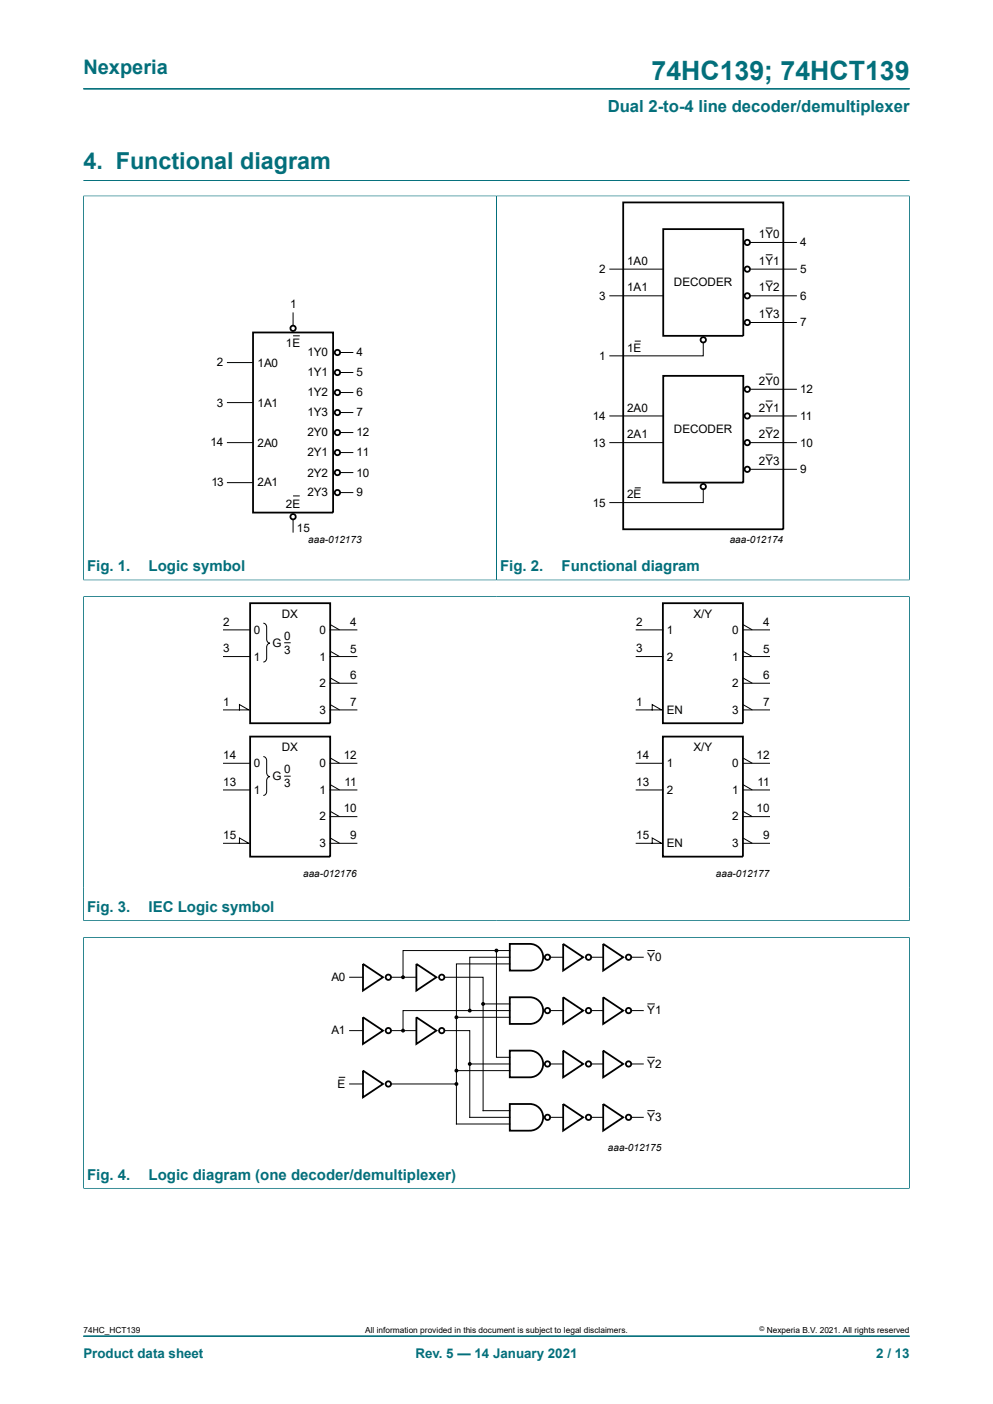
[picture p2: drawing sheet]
<svg xmlns="http://www.w3.org/2000/svg" width="210mm" height="297mm" viewBox="0 0 210 297" stroke-linecap="round" stroke-linejoin="round" font-family="sans-serif">
<g fill="none" stroke="#036f7b" stroke-width=".21">
<path d="M17.6 18.8h174.8M17.6 38.2h174.8M17.6 41.5h174.8M17.6 41.4v81.4M105 41.5v81.2M192.4 41.4v81.4M17.6 122.7h174.8M17.6 126.2h174.8M17.6 126.1v68.7M192.4 126.1v68.7M17.6 194.8h174.8M17.6 198.3h174.8"/>
<path d="M17.6 198.2v53.2M192.4 198.2v53.2M17.6 251.4h174.8M17.6 282.6h174.8"/>
</g>
<g fill="none" stroke="#000" stroke-width=".38">
<path d="M131.8 42.8h33.9v69.2h-33.9zM140.3 48.5h16.9v22.5h-16.9zM53.5 70.3h16.9v38.1h-16.9zM140.3 79.5h16.9v22.6h-16.9zM52.9 127.6h16.9v25.4h-16.9zM140.2 127.6h16.9v25.4h-16.9zM52.9 155.8h16.9v25.4h-16.9zM140.2 155.8h16.9v25.4h-16.9zM107.8 199.7h4.2a2.82 2.82 0 0 1 2.9 2.8 2.82 2.82 0 0 1-2.9 2.8h-4.2zM119.1 199.7l4.2 2.8-4.2 2.8zM127.6 199.7l4.2 2.8-4.2 2.8zM76.8 203.9l4.2 2.8-4.2 2.8z"/>
<path d="M76.8 215.2l4.2 2.8-4.2 2.8zM88.1 203.9l4.2 2.8-4.2 2.8zM88.1 215.2l4.2 2.8-4.2 2.8zM107.8 211h4.2a2.82 2.82 0 0 1 2.9 2.8 2.82 2.82 0 0 1-2.9 2.8h-4.2zM119.1 211l4.2 2.8-4.2 2.8zM127.6 211l4.2 2.8-4.2 2.8zM76.8 226.5l4.2 2.8-4.2 2.8zM107.8 222.2h4.2a2.82 2.82 0 0 1 2.9 2.9 2.82 2.82 0 0 1-2.9 2.8h-4.2zM107.8 233.5h4.2a2.82 2.82 0 0 1 2.9 2.9 2.82 2.82 0 0 1-2.9 2.8h-4.2zM119.1 222.2l4.2 2.9-4.2 2.8zM119.1 233.5l4.2 2.9-4.2 2.8zM127.6 222.2l4.2 2.9-4.2 2.8z"/>
<path d="M127.6 233.5l4.2 2.9-4.2 2.8z"/>
<circle cx="158" cy="51.3" r=".56"/>
<circle cx="158" cy="56.9" r=".56"/>
<circle cx="62" cy="69.5" r=".56"/>
<circle cx="71.4" cy="74.6" r=".56"/>
<circle cx="71.4" cy="78.8" r=".56"/>
<circle cx="148.7" cy="71.9" r=".56"/>
<circle cx="158" cy="62.6" r=".56"/>
<circle cx="158" cy="68.2" r=".56"/>
<circle cx="71.4" cy="91.5" r=".56"/>
<circle cx="71.4" cy="87.3" r=".56"/>
<circle cx="71.4" cy="83" r=".56"/>
<circle cx="71.4" cy="100" r=".56"/>
<circle cx="71.4" cy="95.7" r=".56"/>
<circle cx="158" cy="82.3" r=".56"/>
<circle cx="158" cy="88" r=".56"/>
<circle cx="158" cy="99.3" r=".56"/>
<circle cx="158" cy="93.6" r=".56"/>
<circle cx="62" cy="109.3" r=".56"/>
<circle cx="71.4" cy="104.2" r=".56"/>
<circle cx="148.7" cy="102.9" r=".56"/>
<circle cx="82.1" cy="218" r=".56"/>
<circle cx="82.1" cy="206.7" r=".56"/>
<circle cx="93.4" cy="218" r=".56"/>
<circle cx="93.4" cy="206.7" r=".56"/>
<circle cx="115.8" cy="202.5" r=".56"/>
<circle cx="115.8" cy="213.8" r=".56"/>
<circle cx="124.5" cy="202.5" r=".56"/>
<circle cx="124.5" cy="213.8" r=".56"/>
<circle cx="132.9" cy="202.5" r=".56"/>
<circle cx="132.9" cy="213.8" r=".56"/>
<circle cx="82.1" cy="229.3" r=".56"/>
<circle cx="115.8" cy="236.4" r=".56"/>
<circle cx="115.8" cy="225.1" r=".56"/>
<circle cx="124.5" cy="225.1" r=".56"/>
<circle cx="124.5" cy="236.4" r=".56"/>
<circle cx="132.9" cy="236.4" r=".56"/>
<circle cx="132.9" cy="225.1" r=".56"/>
</g>
<g fill="none" stroke="#000" stroke-width=".21">
<path d="M129 56.9h11.3M158.6 51.3h9.8M158.6 56.9h9.8M162 48.2h1.4M162 53.9h1.4M162 59.5h1.4M48 76.7h5.5M62 66.1v2.8M62 71h1.4M71.9 78.8h2.8M71.9 74.6h2.8M129 62.6h11.3"/>
<path d="M134.2 72.2h1.3M148.7 72.5v2.8h-19.7M158.6 62.6h9.8M158.6 68.2h9.8M162 65.2h1.4M162 79.1h1.4M48 85.2h5.5M48 93.6h5.5M71.9 100h2.8M71.9 95.7h2.8M71.9 91.5h2.8M71.9 87.3h2.8"/>
<path d="M71.9 83h2.8M129 93.6h11.3M129 88h11.3M158.6 93.6h9.8M158.6 82.3h9.8M158.6 88h9.8M158.6 99.3h9.8M162 90.5h1.4M162 84.8h1.4M162 96.2h1.4M48 102.1h5.5M62 109.8v2.9"/>
<path d="M62 104.9h1.4M71.9 104.2h2.8M134.2 103.2h1.3M148.7 103.5v2.8h-19.7M47.3 133.2h5.6M47.3 138.9h5.6M55.7 131.8a.79 .79 0 0 1 .7 .9v2.5a.78 .78 0 0 0 .7 .9 .78 .78 0 0 0-.7 .8v2.3a.79 .79 0 0 1-.7 .8M60.2 136h1.2M69.8 132.1l2 1.1M69.8 133.2h5.7M69.8 137.8l2 1.1M69.8 138.9h5.7"/>
<path d="M134.5 133.2h5.7M134.5 138.9h5.7M157.1 133.2h5.7M157.1 138.9h5.7M157.1 132.1l2 1.1M157.1 137.8l2 1.1M47.3 150.2h5.3l-2-1.2v1.2M69.8 143.4l2 1.1M69.8 144.5h5.7M69.8 149l2 1.2M69.8 150.2h5.7M134.5 150.2h5.4l-2-1.2v1.2"/>
<path d="M157.1 144.5h5.7M157.1 150.2h5.7M157.1 143.4l2 1.1M157.1 149l2 1.2M47.3 178.4h5.3l-2-1.1v1.1M47.3 161.5h5.6M47.3 167.1h5.6M55.7 160.1a.79 .79 0 0 1 .7 .8v2.5a.78 .78 0 0 0 .7 .9 .78 .78 0 0 0-.7 .8v2.3a.79 .79 0 0 1-.7 .9M60.2 164.2h1.2M69.8 160.3l2 1.2M69.8 161.5h5.7M69.8 166l2 1.1"/>
<path d="M69.8 167.1h5.7M69.8 171.6l2 1.1M69.8 172.7h5.7M69.8 177.3l2 1.1M69.8 178.4h5.7M134.5 178.4h5.4l-2-1.1v1.1M134.5 161.5h5.7M134.5 167.1h5.7M157.1 161.5h5.7M157.1 167.1h5.7M157.1 172.7h5.7M157.1 178.4h5.7"/>
<path d="M157.1 160.3l2 1.2M157.1 166l2 1.1M157.1 171.6l2 1.1M157.1 177.3l2 1.1M73.9 206.7h2.9M73.9 218h2.9M82.7 206.7h5.4M82.7 218h5.4M94 206.7h8.2v28.2h5.6M94 218h5.3v18.4h8.5M96.5 215.2h11.3M102.2 212.4h5.6"/>
<path d="M105 201.1v22.6h2.8M107.8 201.1h-22.6v5.6M107.8 202.5h-8.5v11.3M107.8 203.9h-11.3v33.9h11.3M107.8 213.8h-22.6v4.2M116.3 202.5h2.8M116.3 213.8h2.8M125 202.5h2.6M125 213.8h2.6M133.5 202.5h2.5M133.5 213.8h2.5M137 212.4h1.4"/>
<path d="M137 201.1h1.4M71.7 227.9h1.2M73.9 229.3h2.9M82.7 229.3h13.8M96.5 226.5h11.3M99.3 225.1h8.5M116.3 225.1h2.8M116.3 236.4h2.8M125 225.1h2.6M125 236.4h2.6M133.5 225.1h2.5M133.5 236.4h2.5"/>
<path d="M137 234.9h1.4M137 223.7h1.4"/>
</g>
<g fill="#000">
<circle cx="85.2" cy="206.7" r=".28"/>
<circle cx="85.2" cy="218" r=".28"/>
<circle cx="96.5" cy="215.2" r=".28"/>
<circle cx="99.3" cy="213.8" r=".28"/>
<circle cx="102.2" cy="212.4" r=".28"/>
<circle cx="105" cy="201.1" r=".28"/>
<circle cx="96.5" cy="229.3" r=".28"/>
<circle cx="96.5" cy="226.5" r=".28"/>
<circle cx="99.3" cy="225.1" r=".28"/>
</g>
<g fill="none" stroke="#000" stroke-width=".25">
<circle cx="85.2" cy="206.7" r=".28"/>
<circle cx="85.2" cy="218" r=".28"/>
<circle cx="96.5" cy="215.2" r=".28"/>
<circle cx="99.3" cy="213.8" r=".28"/>
<circle cx="102.2" cy="212.4" r=".28"/>
<circle cx="105" cy="201.1" r=".28"/>
<circle cx="96.5" cy="229.3" r=".28"/>
<circle cx="96.5" cy="226.5" r=".28"/>
<circle cx="99.3" cy="225.1" r=".28"/>
</g>
<text font-size="5.6" fill="#036f7b" x="137.8" y="16.8">74HC139; 74HCT139</text>
<text font-size="4.9" fill="#036f7b" x="17.6" y="35.9">4. Functional diagram</text>
<text font-size="4.2" fill="#036f7b" x="17.6" y="15.6">Nexperia</text>
<text font-size="3.5" fill="#036f7b" x="128.5" y="23.7">Dual 2-to-4 line decoder/demultiplexer</text>
<g font-size="3.2" fill="#036f7b">
<text x="18.4" y="120.8">Fig. 1.</text>
<text x="31.4" y="120.8">Logic symbol</text>
<text x="105.8" y="120.8">Fig. 2.</text>
<text x="118.8" y="120.8">Functional diagram</text>
<text x="18.4" y="192.9">Fig. 3.</text>
<text x="31.4" y="192.9">IEC Logic symbol</text>
<text x="18.4" y="249.5">Fig. 4.</text>
<text x="31.4" y="249.5">Logic diagram (one decoder/demultiplexer)</text>
</g>
<g font-size="2.8" fill="#036f7b">
<text x="17.6" y="287.2">Product data sheet</text>
<text x="87.9" y="287.2">Rev. 5 — 14 January 2021</text>
<text x="185.3" y="287.2">2 / 13</text>
</g>
<g font-size="2.5">
<text x="160.5" y="50.4">1Y0</text>
<text x="169.3" y="52.1">4</text>
<text x="126.7" y="57.8">2</text>
<text x="132.6" y="56">1A0</text>
<text x="160.5" y="56">1Y1</text>
<text x="169.3" y="57.8">5</text>
<text x="61.4" y="65.2">1</text>
<text x="126.7" y="63.5">3</text>
<text x="132.6" y="61.6">1A1</text>
<text x="142.5" y="60.5">DECODER</text>
<text x="160.5" y="61.6">1Y2</text>
<text x="169.3" y="63.4">6</text>
<text x="160.5" y="67.3">1Y3</text>
<text x="169.3" y="69.1">7</text>
<text x="45.8" y="77.5">2</text>
<text x="54.5" y="77.6">1A0</text>
<text x="60.4" y="73.5">1E</text>
<text x="65" y="75.4">1Y0</text>
<text x="75.4" y="75.4">4</text>
<text x="126.7" y="76.2">1</text>
<text x="132.6" y="74.4">1E</text>
<text x="65" y="79.6">1Y1</text>
<text x="65" y="83.8">1Y2</text>
<text x="75.4" y="79.6">5</text>
<text x="75.4" y="83.8">6</text>
<text x="160.5" y="81.4">2Y0</text>
<text x="169.3" y="83.2">12</text>
<text x="45.8" y="86">3</text>
<text x="54.5" y="86.1">1A1</text>
<text x="65" y="88.1">1Y3</text>
<text x="75.4" y="88.1">7</text>
<text x="125.4" y="88.9">14</text>
<text x="132.6" y="87.1">2A0</text>
<text x="160.5" y="87.1">2Y1</text>
<text x="169.3" y="88.8">11</text>
<text x="44.5" y="94.4">14</text>
<text x="54.5" y="94.5">2A0</text>
<text x="65" y="92.3">2Y0</text>
<text x="75.4" y="92.3">12</text>
<text x="125.4" y="94.5">13</text>
<text x="132.6" y="92.7">2A1</text>
<text x="142.5" y="91.6">DECODER</text>
<text x="160.5" y="92.7">2Y2</text>
<text x="169.3" y="94.5">10</text>
<text x="65" y="96.5">2Y1</text>
<text x="65" y="100.8">2Y2</text>
<text x="75.4" y="96.5">11</text>
<text x="75.4" y="100.8">10</text>
<text x="160.5" y="98.4">2Y3</text>
<text x="169.3" y="100.1">9</text>
<text x="44.7" y="102.9">13</text>
<text x="54.5" y="102.9">2A1</text>
<text x="60.4" y="107.4">2E</text>
<text x="65" y="105">2Y3</text>
<text x="75.4" y="105">9</text>
<text x="125.4" y="107.2">15</text>
<text x="132.6" y="105.4">2E</text>
<text x="62.8" y="112.6">15</text>
<text x="59.6" y="130.7">DX</text>
<text x="146.6" y="130.7">X/Y</text>
<text x="47.2" y="132.4">2</text>
<text x="53.7" y="134.1">0</text>
<text x="57.6" y="136.9">G</text>
<text x="60.1" y="135.3">0</text>
<text x="67.5" y="134.1">0</text>
<text x="74.1" y="132.4">4</text>
<text x="134.5" y="132.4">2</text>
<text x="141" y="134.1">1</text>
<text x="154.8" y="134.1">0</text>
<text x="161.4" y="132.4">4</text>
<text x="47.2" y="138">3</text>
<text x="53.7" y="139.7">1</text>
<text x="60.1" y="138.3">3</text>
<text x="67.5" y="139.7">1</text>
<text x="74.1" y="138.1">5</text>
<text x="74.1" y="143.7">6</text>
<text x="134.5" y="138">3</text>
<text x="141" y="139.7">2</text>
<text x="154.8" y="139.7">1</text>
<text x="161.4" y="138.1">5</text>
<text x="161.4" y="143.7">6</text>
<text x="47.2" y="149.3">1</text>
<text x="67.5" y="145.4">2</text>
<text x="74.1" y="149.3">7</text>
<text x="134.5" y="149.3">1</text>
<text x="154.8" y="145.4">2</text>
<text x="161.4" y="149.3">7</text>
<text x="67.5" y="151">3</text>
<text x="141" y="151">EN</text>
<text x="154.8" y="151">3</text>
<text x="47.2" y="160.6">14</text>
<text x="59.6" y="159">DX</text>
<text x="72.7" y="160.6">12</text>
<text x="134.5" y="160.6">14</text>
<text x="146.6" y="159">X/Y</text>
<text x="160" y="160.6">12</text>
<text x="47.2" y="166.2">13</text>
<text x="53.7" y="162.3">0</text>
<text x="53.7" y="167.9">1</text>
<text x="57.6" y="165.1">G</text>
<text x="60.1" y="163.5">0</text>
<text x="60.1" y="166.5">3</text>
<text x="67.5" y="162.3">0</text>
<text x="67.5" y="168">1</text>
<text x="72.9" y="166.3">11</text>
<text x="134.5" y="166.2">13</text>
<text x="141" y="162.3">1</text>
<text x="141" y="167.9">2</text>
<text x="154.8" y="162.3">0</text>
<text x="154.8" y="168">1</text>
<text x="160.2" y="166.3">11</text>
<text x="67.5" y="173.6">2</text>
<text x="72.7" y="171.8">10</text>
<text x="154.8" y="173.6">2</text>
<text x="160" y="171.8">10</text>
<text x="47.2" y="177.5">15</text>
<text x="67.5" y="179.2">3</text>
<text x="74.1" y="177.5">9</text>
<text x="134.5" y="177.5">15</text>
<text x="141" y="179.2">EN</text>
<text x="154.8" y="179.2">3</text>
<text x="161.4" y="177.5">9</text>
<text x="136.9" y="203.3">Y0</text>
<text x="70.1" y="207.5">A0</text>
<text x="136.9" y="214.6">Y1</text>
<text x="70.1" y="218.8">A1</text>
<text x="136.9" y="225.9">Y2</text>
<text x="71.4" y="230.1">E</text>
<text x="136.9" y="237.2">Y3</text>
</g>
<g font-size="2.1">
<text x="65.2" y="114.8">aaa-012173</text>
<text x="154.3" y="114.8">aaa-012174</text>
<text x="64.1" y="185.4">aaa-012176</text>
<text x="151.4" y="185.4">aaa-012177</text>
<text x="128.6" y="243.5">aaa-012175</text>
</g>
<g font-size="1.8">
<text x="17.6" y="282">74HC_HCT139</text>
<text x="77.2" y="282">All information provided in this document is subject to legal disclaimers.</text>
<text x="162.2" y="282">Nexperia B.V. 2021. All rights reserved</text>
</g>
<text font-size="1.4" x="160.6" y="281.6">©</text>
</svg>
